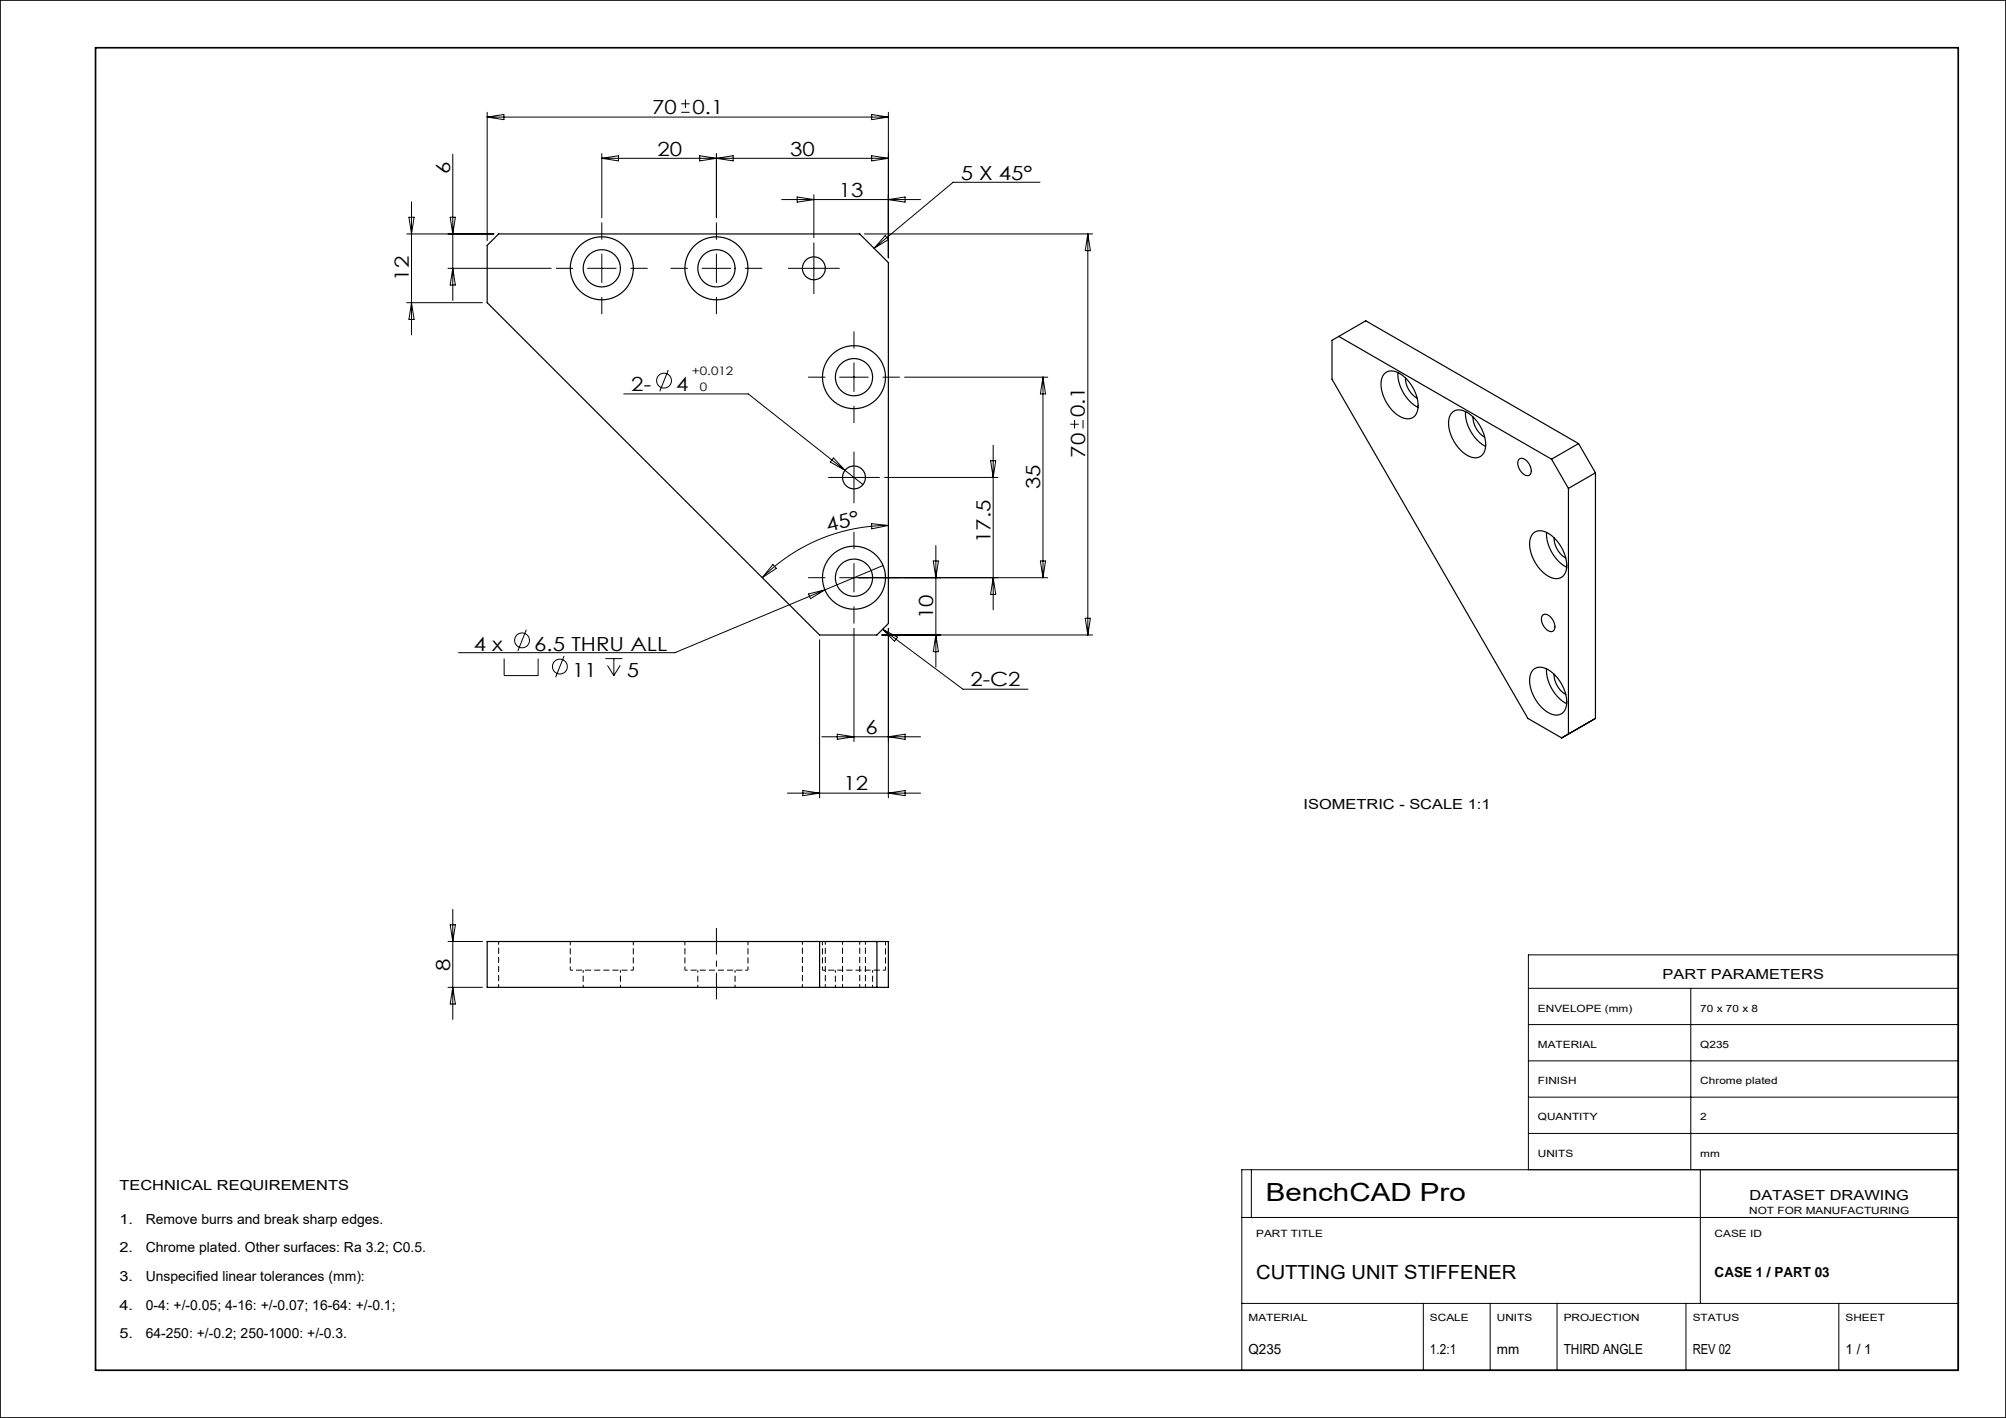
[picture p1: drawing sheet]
<svg xmlns="http://www.w3.org/2000/svg" width="420mm" height="297mm" viewBox="0 0 420 297" stroke-linecap="round" stroke-linejoin="round" font-family="sans-serif">
<g fill="none" stroke="#000" stroke-width=".25">
<path d="M102 51.4l2.4-2.4h75.6l6 6v75.6l-2.4 2.4h-12l-69.6-69.6zM280.3 70.5l-1.4 .8v8.1l41 71.1 7.1 4.1M280.3 70.5l44.5 25.7M280.3 70.5l5.7-3.3 44.5 25.7M290 78.2a3 3 0 0 1 3.9 .6 7.9 7.9 0 0 1 2.8 7.5 2.17 2.17 0 0 1-3.2 1.1 8.2 8.2 0 0 1-4.3-7.9l.3-.8zM292.7 78a8.4 8.4 0 0 0 4.2 7.3M294.3 79.2a5 5 0 0 0 2.4 4.2M304.1 86.3a3 3 0 0 1 3.9 .7 7.9 7.9 0 0 1 2.8 7.5 2.17 2.17 0 0 1-3.2 1.1 8.2 8.2 0 0 1-4.2-7.9l.3-.8zM306.8 86.2a8.4 8.4 0 0 0 4.2 7.3M308.4 87.3a5 5 0 0 0 2.5 4.3M318 96.3a1.22 1.22 0 0 1 1.8 .4 2.14 2.14 0 0 1 .4 2.8 1.93 1.93 0 0 1-2.2-1.5l-.2-1zM324.8 96.2l3.6 6.1"/>
<path d="M330.5 92.9l-5.7 3.3M330.5 92.9l3.5 6.1M334 99l-5.6 3.3M334 99v51.5M321.1 111.6a3 3 0 0 1 3.9 .7 7.9 7.9 0 0 1 2.8 7.5 2.17 2.17 0 0 1-3.2 1.1 8.2 8.2 0 0 1-4.2-7.9l.2-.8zM323.8 111.5a8.4 8.4 0 0 0 4.2 7.3M325.4 112.6a5 5 0 0 0 2.4 4.3M328.4 102.3v51.4M322.9 128.9a1.22 1.22 0 0 1 1.9 .5 2.14 2.14 0 0 1 .4 2.8 1.93 1.93 0 0 1-2.3-1.6l-.2-.9zM321.1 140.2a3 3 0 0 1 3.9 .7 7.9 7.9 0 0 1 2.8 7.5 2.17 2.17 0 0 1-3.2 1.1 8.2 8.2 0 0 1-4.2-7.9l.2-.8zM323.8 140.1a8.4 8.4 0 0 0 4.2 7.3M325.4 141.2a5 5 0 0 0 2.4 4.3"/>
<path d="M328.4 153.7l-1.4 .9M334 150.5l-5.6 3.2M334 150.5l-7 4.1M102 197.2h84v9.6h-84zM171.6 197.2v9.6M183.6 197.2v9.6"/>
<circle cx="126" cy="56.2" r="3.9"/>
<circle cx="126" cy="56.2" r="6.6"/>
<circle cx="150" cy="56.2" r="6.6"/>
<circle cx="150" cy="56.2" r="3.9"/>
<circle cx="170.4" cy="56.2" r="2.4"/>
<circle cx="178.8" cy="79" r="3.9"/>
<circle cx="178.8" cy="79" r="6.6"/>
<circle cx="178.8" cy="100" r="2.4"/>
<circle cx="178.8" cy="121" r="3.9"/>
<circle cx="178.8" cy="121" r="6.6"/>
</g>
<path d="M122.1 203.2v3.6M129.9 206.8v-3.6M132.6 203.2h-13.2M146.1 203.2v3.6M153.9 206.8v-3.6M156.6 203.2h-13.2M174.9 203.2v3.6M182.7 206.8v-3.6M185.4 203.2h-13.2" fill="none" stroke="#000" stroke-width=".21" stroke-dasharray="1.3 .6" stroke-dashoffset=".7" stroke-linecap="butt"/>
<path d="M104.4 197.2v9.6M168 197.2v9.6M176.4 197.2v9.6M180 197.2v9.6M172.8 206.8v-9.6M181.2 206.8v-9.6" fill="none" stroke="#000" stroke-width=".21" stroke-dasharray="1.3 .6" stroke-dashoffset=".6" stroke-linecap="butt"/>
<path d="M119.4 197.2v6M143.4 197.2v6M172.2 197.2v6M132.6 203.2v-6M156.6 203.2v-6M185.4 203.2v-6" fill="none" stroke="#000" stroke-width=".21" stroke-dasharray="1.3 .6" stroke-dashoffset=".5" stroke-linecap="butt"/>
<g fill="none" stroke="#000" stroke-width=".21">
<path d="M94.8 32.3v30.6M102 23.5v26.9M102 24.5h84M102 24.5l3.5-.5v1.1zM126 32.2v13.4M126 33.2h60M126 33.2l3.5-.6v1.1zM142.6 23.5h1.8M142.6 21.7h1.8M143.5 20.9v1.7M146.5 32.6v1.1l7-1.1v1.1zM150 32.2v13.4"/>
<path d="M182.5 24l3.5 .5-3.5 .6zM182.5 32.6l3.5 .6-3.5 .5zM186 23.5v30.5M217.7 38.2h-18.1l-16.6 13.8M85.2 49h18.2M85.6 45.5h1.1l-.5 3.5zM86.2 42.3v27.8M93.8 56.2h21.6M94.3 45.5h1l-.5 3.5zM94.8 56.2l.5 3.5h-1zM123 56.2h6M126 53.2v6"/>
<path d="M147 56.2h6M150 53.2v6M163.7 41.8h29M166.9 41.3l3.5 .5-3.5 .5zM167.4 56.2h6M170.4 53.2v6M170.4 40.8v9M181 49h47.8M185.3 49.3l.7 .9-3 1.8zM186 41.8l3.5-.5v1zM227.8 49v84M227.8 49l.5 3.5h-1.1z"/>
<path d="M85.2 63.4h15.8M86.2 63.4l.5 3.5h-1.1zM139.9 77.5l-1.8 4.4M175.8 79h6M178.8 76v6M189.4 79h30M218.4 79l.5 3.5h-1.1zM218.4 79v42M130.6 82.5h26.1l24 19M174.5 95.9l2.4 2.6-3.1-1.7zM178.8 97v6M207.4 96.5h1.1l-.6 3.5z"/>
<path d="M207.9 93.3v34.4M224.1 88.9h1.8M225 88v1.7M226.8 88v1.7M161.8 118.2l.7 .8-2.9 2zM175.8 100h6M178.8 118v6M182.5 109.7l3.5 .4-3.5 .7zM184.9 118.4l-43.6 18.3h-45.3M185.2 100h23.7M186 110.1a37.3 37.3 0 0 0-26.4 10.9M195.4 117.5h1.1l-.6 3.5z"/>
<path d="M195.9 114.3v25.4M217.8 117.5h1.1l-.5 3.5zM105.6 137.9v3.6h7.1v-3.6M110.2 131.9l-1.8 4.4M118.1 137.4l-1.8 4.4M126.7 137.9h3.6M127.2 139.4l1.3 2.1M128.5 137.9v3.6M129.9 139.4l-1.4 2.1M169.3 124.4l3.4-.8-3 1.8zM171.6 134v33.1M178.8 131.6v23.7"/>
<path d="M184.6 133h44.2M184.8 131.8l3.1 1.7-.6 .8zM184.8 131.8l16.8 12.6h13.6M186 131.6v35.5M195.9 133l.6 3.5h-1.1zM207.9 121l.6 3.5h-1.1zM219.4 121h-43.6M227.2 129.5h1.1l-.5 3.5zM172.1 154.3h20.6M175.3 153.8l3.5 .5-3.5 .6zM186 154.3l3.5-.5v1.1zM164.9 166.1h27.8"/>
<path d="M168.1 165.6l3.5 .5-3.5 .6zM186 166.1l3.5-.5v1.1zM93.8 197.2h7.2M94.3 193.7h1l-.5 3.5zM94.8 190.5v23M93.8 206.8h7.2M94.8 206.8l.5 3.5h-1zM320 207h90M320 214.6h90M354 207v38M320 222.2h90M320 229.8h90"/>
<path d="M320 237.4h90M260 255h150M262 245v10M320 245v-45h90v87h-150v-42h150M356 245v28M260 273h150M298 273v14M312 273v14M326 273v14M353 273v14M385 273v14"/>
<circle cx="139" cy="79.7" r="1.56"/>
<circle cx="109.3" cy="134.1" r="1.56"/>
<circle cx="117.2" cy="139.6" r="1.56"/>
</g>
<g fill="none" stroke="#000" stroke-width=".21" stroke-dasharray="30.5 1.3 1.3 1.3" stroke-linecap="butt">
<path d="M120 56.2h-3.6M126 50.2v-3.6M132 56.2h3.6M144 56.2h-3.6M150 50.2v-3.6M156 56.2h3.6M167.4 56.2h-2.4M170.4 53.2v-2.4M170.4 59.2v2.4M173.4 56.2h2.4M126 62.2v3.6M150 62.2v3.6"/>
<path d="M172.8 79h-3.6M178.8 73v-3.6M184.8 79h3.6M178.8 97v-2.4M178.8 85v3.6M175.8 100h-2.4M178.8 103v2.4M178.8 115v-3.6M181.8 100h2.4M172.8 121h-3.6M178.8 127v3.6M184.8 121h3.6"/>
</g>
<path d="M150 194.4v14.9" fill="none" stroke="#000" stroke-width=".21" stroke-dasharray="30.5 1.3 1.3 1.3" stroke-dashoffset="24.9" stroke-linecap="butt"/>
<path d="M0 0h420v297h-420zM20 10h390v277h-390z" fill="none" stroke="#000" stroke-width=".35"/>
<text font-size="5.2" x="265" y="251.6">BenchCAD Pro</text>
<g font-size="4.1">
<text x="136.5" y="23.9">70</text>
<text x="145" y="23.9">0.1</text>
<text x="137.6" y="32.6">20</text>
<text x="165.4" y="32.6">30</text>
<text x="94.2" y="36.5" transform="rotate(-90 94.2 36.5)">6</text>
<text x="175.6" y="41.2">13</text>
<text x="201.1" y="37.6">5 X 45°</text>
<text x="85.6" y="58.8" transform="rotate(-90 85.6 58.8)">12</text>
<text x="132.2" y="81.9">2-</text>
<text x="141.6" y="81.9">4</text>
<text x="227.1" y="87.3" transform="rotate(-90 227.1 87.3)">0.1</text>
<text x="227.2" y="95.8" transform="rotate(-90 227.2 95.8)">70</text>
<text x="217.8" y="102.4" transform="rotate(-90 217.8 102.4)">35</text>
<text x="173.3" y="111.5" transform="rotate(-14 173.3 111.5)">45°</text>
<text x="207.4" y="113.7" transform="rotate(-90 207.4 113.7)">17.5</text>
<text x="195.4" y="129.7" transform="rotate(-90 195.4 129.7)">10</text>
<text x="99.2" y="136.3">4 x</text>
<text x="111.9" y="136.3">6.5 THRU ALL</text>
<text x="119.8" y="141.8">11</text>
<text x="131.3" y="141.8">5</text>
<text x="203.2" y="143.8">2-C2</text>
<text x="181.2" y="153.7">6</text>
<text x="176.6" y="165.5">12</text>
<text x="94.2" y="203.3" transform="rotate(-90 94.2 203.3)">8</text>
<text x="263" y="267.9">CUTTING UNIT STIFFENER</text>
</g>
<g font-size="2.9">
<text x="272.9" y="169.4">ISOMETRIC - SCALE 1:1</text>
<text x="348.1" y="205.1">PART PARAMETERS</text>
<text x="25" y="249.3">TECHNICAL REQUIREMENTS</text>
<text x="366.3" y="251.4">DATASET DRAWING</text>
<text x="25" y="256.3">1.</text>
<text x="30.5" y="256.3">Remove burrs and break sharp edges.</text>
<text x="25" y="262.3">2.</text>
<text x="30.5" y="262.3">Chrome plated. Other surfaces: Ra 3.2; C0.5.</text>
<text x="25" y="268.3">3.</text>
<text x="30.5" y="268.3">Unspecified linear tolerances (mm):</text>
<text x="359" y="267.5">CASE 1 / PART 03</text>
<text x="25" y="274.3">4.</text>
<text x="30.5" y="274.3">0-4: +/-0.05; 4-16: +/-0.07; 16-64: +/-0.1;</text>
<text x="25" y="280.3">5.</text>
<text x="30.5" y="280.3">64-250: +/-0.2; 250-1000: +/-0.3.</text>
<text x="261.4" y="283.5">Q235</text>
<text x="299.4" y="283.5">1.2:1</text>
<text x="313.4" y="283.5">mm</text>
<text x="327.4" y="283.5">THIRD ANGLE</text>
<text x="354.4" y="283.5">REV 02</text>
<text x="386.4" y="283.5">1 / 1</text>
</g>
<g font-size="2.4">
<text x="144.9" y="78.5">+0.012</text>
<text x="146.5" y="81.8">0</text>
</g>
<g font-size="2.1">
<text x="322" y="211.9">ENVELOPE (mm)</text>
<text x="356" y="211.9">70 x 70 x 8</text>
<text x="322" y="219.5">MATERIAL</text>
<text x="356" y="219.5">Q235</text>
<text x="322" y="227.1">FINISH</text>
<text x="356" y="227.1">Chrome plated</text>
<text x="322" y="234.7">QUANTITY</text>
<text x="356" y="234.7">2</text>
<text x="322" y="242.3">UNITS</text>
<text x="356" y="242.3">mm</text>
<text x="366.2" y="254.2">NOT FOR MANUFACTURING</text>
<text x="263" y="259.1">PART TITLE</text>
<text x="359" y="259.1">CASE ID</text>
<text x="261.4" y="276.6">MATERIAL</text>
<text x="299.4" y="276.6">SCALE</text>
<text x="313.4" y="276.6">UNITS</text>
<text x="327.4" y="276.6">PROJECTION</text>
<text x="354.4" y="276.6">STATUS</text>
<text x="386.4" y="276.6">SHEET</text>
</g>
</svg>
